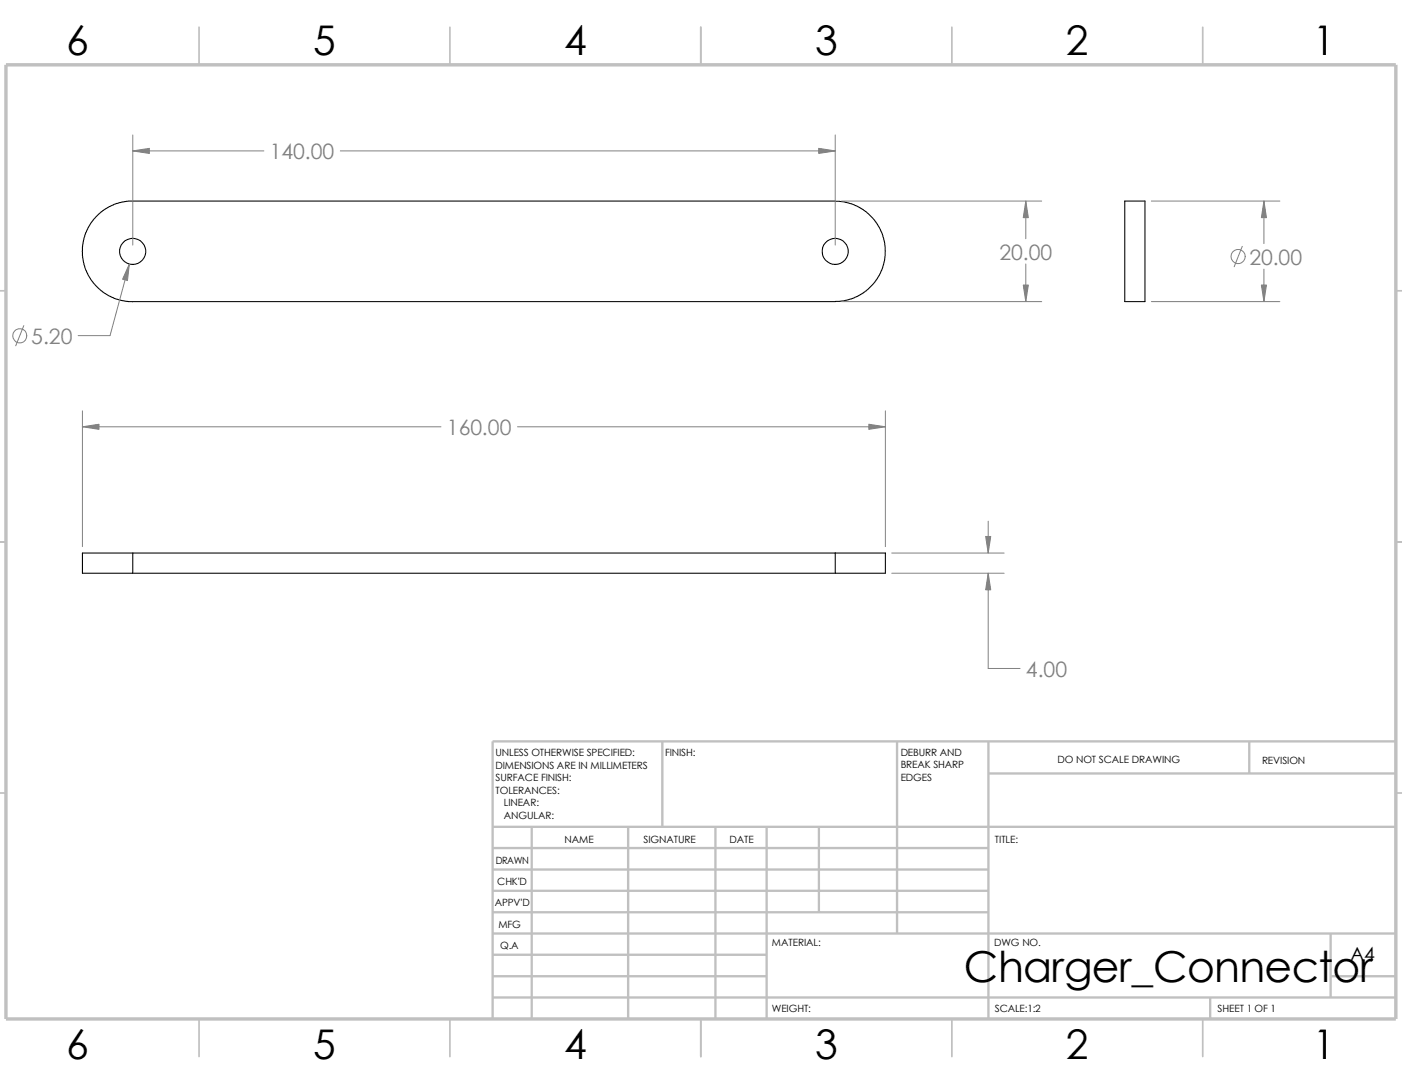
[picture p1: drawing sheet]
<svg xmlns="http://www.w3.org/2000/svg" width="279mm" height="216mm" viewBox="0 0 279 216" stroke-linecap="round" stroke-linejoin="round" font-family="sans-serif">
<g fill="none" stroke="#c0c0c0" stroke-width=".34">
<path d="M39.7 5.4v7.5M89.7 5.4v7.5M139.7 5.4v7.5M189.7 5.4v7.5M239.7 5.4v7.5M-.1 57.9h1.3M278.2 57.9h1.2M-.1 107.9h1.3M278.2 107.9h1.2M-.1 157.9h1.3M278.2 157.9h1.2M39.7 202.9v7.5"/>
<path d="M89.7 202.9v7.5M139.7 202.9v7.5M189.7 202.9v7.5M239.7 202.9v7.5"/>
</g>
<g fill="none" stroke="#c0c0c0" stroke-width=".47">
<path d="M132 147.7v17M178.8 147.7v38.2M197 147.7v55.2M197 154.1h81.2M249 147.7v6.4M278.2 147.7h-180v55.2M98.2 168.9h98.8M98.2 173.2h98.8M98.2 177.4h98.8M98.2 164.7h180M106 164.7v38.2M125.2 164.7v38.2"/>
<path d="M142.6 164.7v38.2M152.8 164.7v38.2M163.2 164.7v17M98.2 181.7h98.8M98.2 185.9h180M98.2 190.2h54.6M98.2 194.4h54.6M98.2 198.7h180M241.2 198.7v4.2M265.2 194.4h13M265.2 185.9v12.8"/>
</g>
<path d="M1.2 12.9h277v190h-277z" fill="none" stroke="#c0c0c0" stroke-width=".68" stroke-linecap="butt"/>
<g fill="none" stroke="#000" stroke-width=".21">
<path d="M224.2 40h4v20.1h-4zM26.5 60.1l140.8-.1 2.3-.4 1.6-.7 1.4-.9 1.7-1.8 1-1.4 .6-1.6 .5-2.3v-1.7l-.3-1.7-.4-1.3-.9-1.7-.9-1.1-1.3-1.2-1.4-1-1.6-.6-2.3-.5-141.7-.1-1.7 .3-1.8 .7-1.9 1.2-1.2 1.1-.9 1.2-1 1.8-.5 1.8-.2 2 .2 1.9 .5 1.8 1.1 2 1.4 1.6 1.3 1 1.8 1 1.8 .5 1.9 .2M26.5 110.2h-10.1v4h10.1M26.5 110.2v4M26.5 114.2h140M26.5 110.2h140M166.5 110.2v4M166.5 110.2h9.9v4h-9.9"/>
<circle cx="26.4" cy="50.1" r="2.61"/>
<circle cx="166.4" cy="50.1" r="2.61"/>
</g>
<g fill="none" stroke="#808080" stroke-width=".2">
<path d="M26.5 30.1h26.1M26.5 26.9v21.9M67.8 30.1h98.7M166.5 26.9v21.9M25.8 52.6l-3.9 14.2h-6.3M167.7 40h39.9M204.4 40v7.5M204.4 52.6v7.5M229.4 40h25.7M247.6 49.1l-1.6 4M251.9 40v8.5M251.9 53.6v6.5"/>
<path d="M4.7 64.9l-1.6 4M167.7 60.1h39.9M229.4 60.1h25.7M16.4 81.8v27.1M16.4 85h71.5M103.1 85h73.3M176.4 81.8v27.1M177.7 110.2h22.4M177.7 114.2h22.4M196.9 114.2v18.9h6.4M196.9 103.8v6.4"/>
<circle cx="246.7" cy="51.1" r="1.41"/>
<circle cx="3.9" cy="66.9" r="1.41"/>
</g>
<g fill="#808080" stroke="#808080" stroke-width=".2">
<path d="M196.9 114.2l.5 3.3h-1z"/>
<path d="M196.4 106.8h1l-.5 3.4z"/>
<path d="M16.4 85l3.3-.5v1z"/>
<path d="M173.1 84.5l3.3 .5-3.3 .5z"/>
<path d="M26.5 30.1l3.3-.6v1.1z"/>
<path d="M204.4 40l.5 3.3h-1z"/>
<path d="M163.2 29.5l3.3 .6-3.3 .5z"/>
<path d="M203.9 56.8h1l-.5 3.3z"/>
<path d="M25.8 52.6l-.4 3.3-1-.3z"/>
<path d="M251.4 56.8h1l-.5 3.3z"/>
<path d="M251.9 40l.5 3.3h-1z"/>
</g>
<text font-size="8.5" x="192.1" y="195.7">Charger_Connector</text>
<g font-size="8.1">
<text x="13.2" y="10.9">6</text>
<text x="62.4" y="10.9">5</text>
<text x="112.4" y="10.9">4</text>
<text x="162.4" y="10.9">3</text>
<text x="212.4" y="10.9">2</text>
<text x="261.7" y="10.9">1</text>
<text x="13.2" y="210.9">6</text>
<text x="62.4" y="210.9">5</text>
<text x="112.4" y="210.9">4</text>
<text x="162.4" y="210.9">3</text>
<text x="212.4" y="210.9">2</text>
<text x="261.7" y="210.9">1</text>
</g>
<g font-size="4.2" fill="#808080">
<text x="53.8" y="31.8">140.00</text>
<text x="199.2" y="51.7">20.00</text>
<text x="249" y="52.7">20.00</text>
<text x="6.2" y="68.5">5.20</text>
<text x="89.1" y="86.7">160.00</text>
<text x="204.5" y="134.8">4.00</text>
</g>
<text font-size="3.9" x="269.1" y="191.5">A4</text>
<g font-size="2">
<text x="98.8" y="150.6">UNLESS OTHERWISE SPECIFIED:</text>
<text x="98.8" y="153.1">DIMENSIONS ARE IN MILLIMETERS</text>
<text x="98.8" y="155.6">SURFACE FINISH:</text>
<text x="132.5" y="150.6">FINISH:</text>
<text x="179.5" y="155.5">EDGES</text>
<text x="179.5" y="150.5">DEBURR AND</text>
<text x="179.5" y="153">BREAK SHARP</text>
<text x="210.8" y="151.9">DO NOT SCALE DRAWING</text>
<text x="251.5" y="152.1">REVISION</text>
<text x="98.8" y="158.1">TOLERANCES:</text>
<text x="100.4" y="160.6">LINEAR:</text>
<text x="100.4" y="163.1">ANGULAR:</text>
<text x="112.5" y="168">NAME</text>
<text x="128.2" y="167.9">SIGNATURE</text>
<text x="145.4" y="167.9">DATE</text>
<text x="198.3" y="167.9">TITLE:</text>
<text x="98.8" y="172.1">DRAWN</text>
<text x="99.1" y="176.3">CHK'D</text>
<text x="98.6" y="180.4">APPV'D</text>
<text x="99.3" y="184.8">MFG</text>
<text x="99.7" y="189">Q.A</text>
<text x="153.8" y="188.5">MATERIAL:</text>
<text x="198.1" y="188.5">DWG NO.</text>
<text x="153.8" y="201.5">WEIGHT:</text>
<text x="198.2" y="201.6">SCALE:1:2</text>
<text x="242.7" y="201.6">SHEET 1 OF 1</text>
</g>
</svg>
